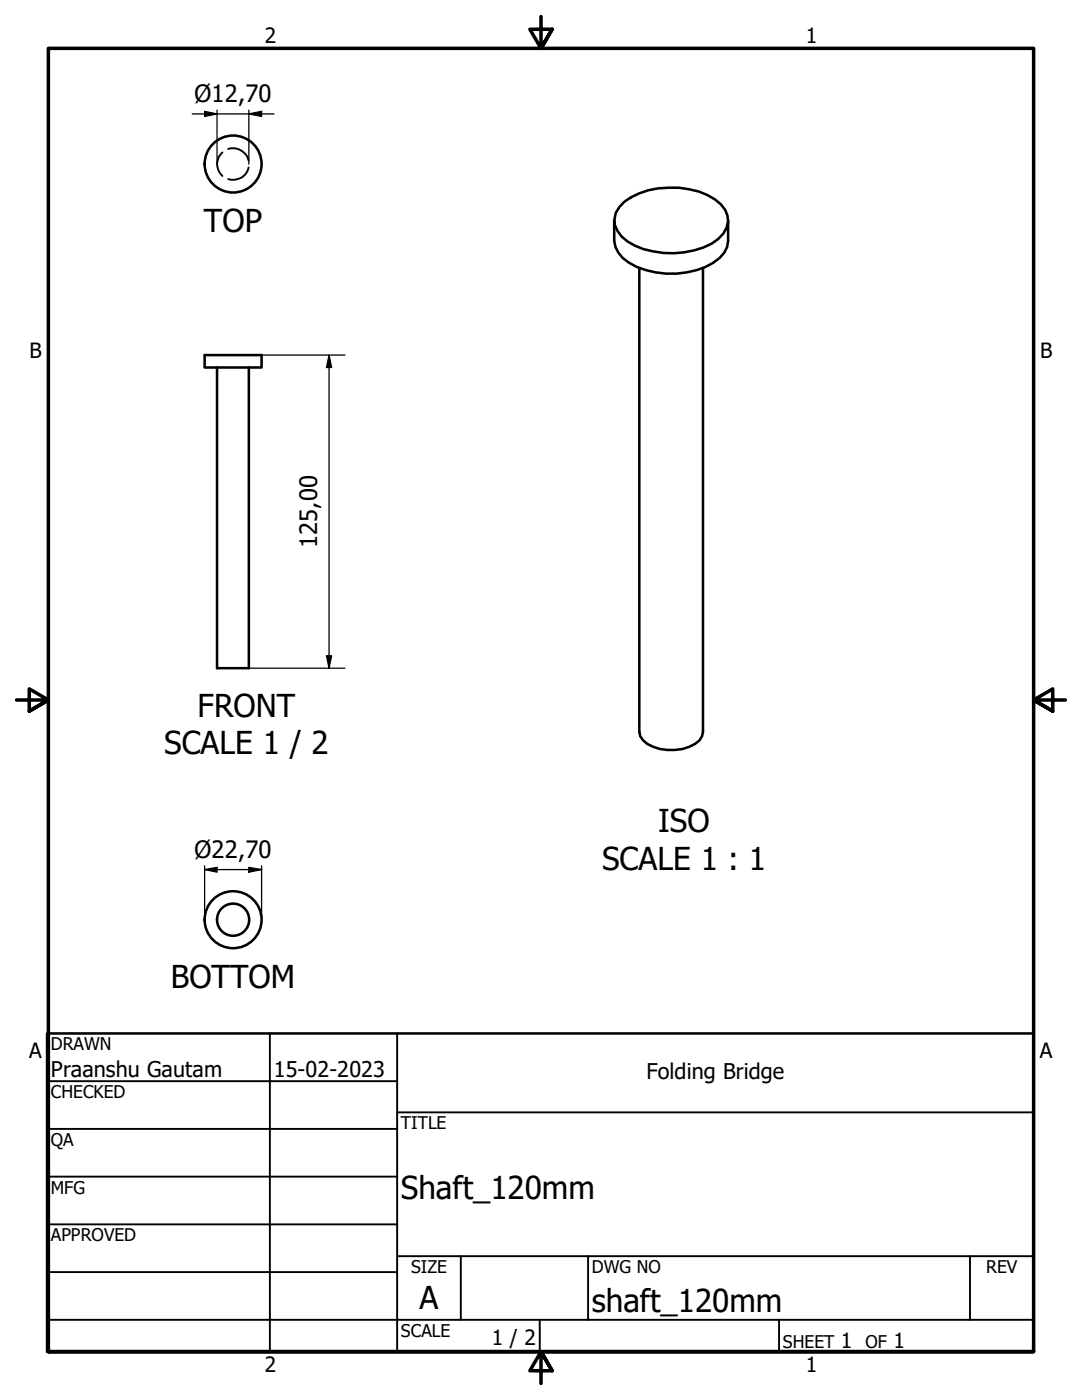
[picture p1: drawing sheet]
<svg xmlns="http://www.w3.org/2000/svg" width="216mm" height="279mm" viewBox="0 0 216 279" stroke-linecap="round" stroke-linejoin="round" font-family="sans-serif">
<!-- layer: Visible (ANSI) -->
<g fill="none" stroke="#000" stroke-width=".51">
<path d="M122.6 44v4.1a5.8 5.8 0 0 0 2.9 4.4 17.1 17.1 0 0 0 16.8 0 5.4 5.4 0 0 0 3-4.4v-4.1M124.6 40.3a14.6 14.6 0 0 1 8.8-2.8 14 14 0 0 1 10.4 3.3 4.4 4.4 0 0 1-.5 6.9 14.4 14.4 0 0 1-8.9 2.8 17.3 17.3 0 0 1-9.2-2.3 5.3 5.3 0 0 1-2.6-4.5l.3-1.2 .7-1.2zM127.6 53.5v92.5a3.7 3.7 0 0 0 2.7 3 9.5 9.5 0 0 0 9.3-1.2l.5-.9 .2-.9v-92.5M40.8 70.9h11.4v2.4h-11.4zM43.3 73.3v60h6.4v-60"/>
<circle cx="46.5" cy="32.7" r="5.7"/>
<circle cx="46.5" cy="183.5" r="3.2"/>
<circle cx="46.5" cy="183.5" r="5.7"/>
</g>
<!-- layer: Hidden (ANSI) -->
<path d="M44.4 30.4a3.1 3.1 0 0 0 0 4.7M45.5 29.7a3.2 3.2 0 0 1 4.1 2.4M49.6 33.4a3.1 3.1 0 0 1-4.1 2.4" fill="none" stroke="#000" stroke-width=".38"/>
<!-- layer: Border (ANSI) -->
<path d="M107.9 3.3v6.4l-2.2-3.9h4.5l-2.3 3.9 2.3-3.9M3.3 139.7h6.4l-3.9-2.2v4.4l3.9-2.2-3.9 2.2M212.6 139.7h-6.4l3.9-2.2v4.4l-3.9-2.2 3.9 2.2M9.7 269.7v-260h196.5v260h-196.5h196.5M110.2 273.6l-2.3-3.9 2.3 3.9h-4.5l2.2-3.9v6.4" fill="none" stroke="#000" stroke-width=".7"/>
<!-- layer: Title (ANSI) -->
<g fill="none" stroke="#000" stroke-width=".38">
<path d="M9.4 215.8h69.8M53.8 206.2v63.5M79.2 206.2v63.5M9.4 225.3h69.8M9.4 234.8h69.8M79.2 222h127M9.4 244.3h69.8M9.4 253.9h69.8M79.2 250.7h127M91.9 250.7v12.7M117.3 250.7v12.7M193.5 250.7v12.7"/>
<path d="M9.4 263.4h196.8M107.7 263.4v6.3M155.4 263.4v6.3"/>
</g>
<path d="M9.4 206.2h196.8v63.5h-196.8z" fill="none" stroke="#000" stroke-width=".51"/>
<!-- layer: Dimension (ISO) -->
<g fill="none" stroke="#000" stroke-width=".25">
<path d="M38.4 22.7h16.3M40.8 22.2l2.5 .5-2.5 .5zM43.3 22v10.8M49.7 22.7l2.5-.5v1zM49.7 22v10.8M52.2 70.9h16.6M65.7 70.9l.5 2.4h-1zM65.7 70.9v62.4M49.7 133.3h19.1M65.2 130.9h1l-.5 2.4zM40.8 173.5l2.5-.4v1zM40.8 173.5h11.4"/>
<path d="M40.8 172.8v10.8M49.7 173.1l2.5 .4-2.5 .6zM52.2 172.8v10.8"/>
</g>
<g fill="#000">
<path d="M40.8 22.2l2.5 .5-2.5 .5z" fill-rule="evenodd"/>
<path d="M49.7 22.7l2.5-.5v1z" fill-rule="evenodd"/>
<path d="M65.7 70.9l.5 2.4h-1z" fill-rule="evenodd"/>
<path d="M65.2 130.9h1l-.5 2.4z" fill-rule="evenodd"/>
<path d="M40.8 173.5l2.5-.4v1z" fill-rule="evenodd"/>
<path d="M49.7 173.1l2.5 .4-2.5 .6z" fill-rule="evenodd"/>
</g>
<g font-size="6.3">
<text x="40.7" y="46.4">TOP</text>
<text x="39.4" y="143.1">FRONT</text>
<text x="32.8" y="150.6">SCALE 1 / 2</text>
<text x="131.3" y="166.1">ISO</text>
<text x="120.1" y="173.6">SCALE 1 : 1</text>
<text x="34.1" y="197.2">BOTTOM</text>
<text x="80" y="239.3">Shaft_120mm</text>
<text x="83.7" y="261.2">A</text>
<text x="118.1" y="261.7">shaft_120mm</text>
</g>
<g font-size="4.8">
<text x="38.8" y="20.4">Ø12,70</text>
<text x="63.3" y="109.4" transform="rotate(-90 63.3 109.4)">125,00</text>
<text x="38.8" y="171.2">Ø22,70</text>
</g>
<g font-size="4.3">
<text x="10.2" y="214.9">Praanshu Gautam</text>
<text x="54.6" y="214.9">15-02-2023</text>
<text x="129" y="215.3">Folding Bridge</text>
</g>
<g font-size="4.2">
<text x="52.8" y="8.6">2</text>
<text x="160.8" y="8.6">1</text>
<text x="5.9" y="71.4">B</text>
<text x="207.6" y="71.4">B</text>
<text x="5.8" y="211.1">A</text>
<text x="207.5" y="211.1">A</text>
<text x="98.1" y="268.4">1 / 2</text>
<text x="167.8" y="268.9">1</text>
<text x="178.3" y="268.9">1</text>
<text x="52.8" y="273.8">2</text>
<text x="160.8" y="273.8">1</text>
</g>
<g font-size="3.5">
<text x="10.2" y="209.5">DRAWN</text>
<text x="10.2" y="219.1">CHECKED</text>
<text x="80" y="225.3">TITLE</text>
<text x="10.2" y="228.7">QA</text>
<text x="10.2" y="238.2">MFG</text>
<text x="10.2" y="247.7">APPROVED</text>
<text x="82" y="254.1">SIZE</text>
<text x="118.1" y="254.1">DWG NO</text>
<text x="196.8" y="254">REV</text>
<text x="80" y="266.8">SCALE</text>
<text x="156.2" y="268.9">SHEET</text>
<text x="172.7" y="268.9">OF</text>
</g>
</svg>
